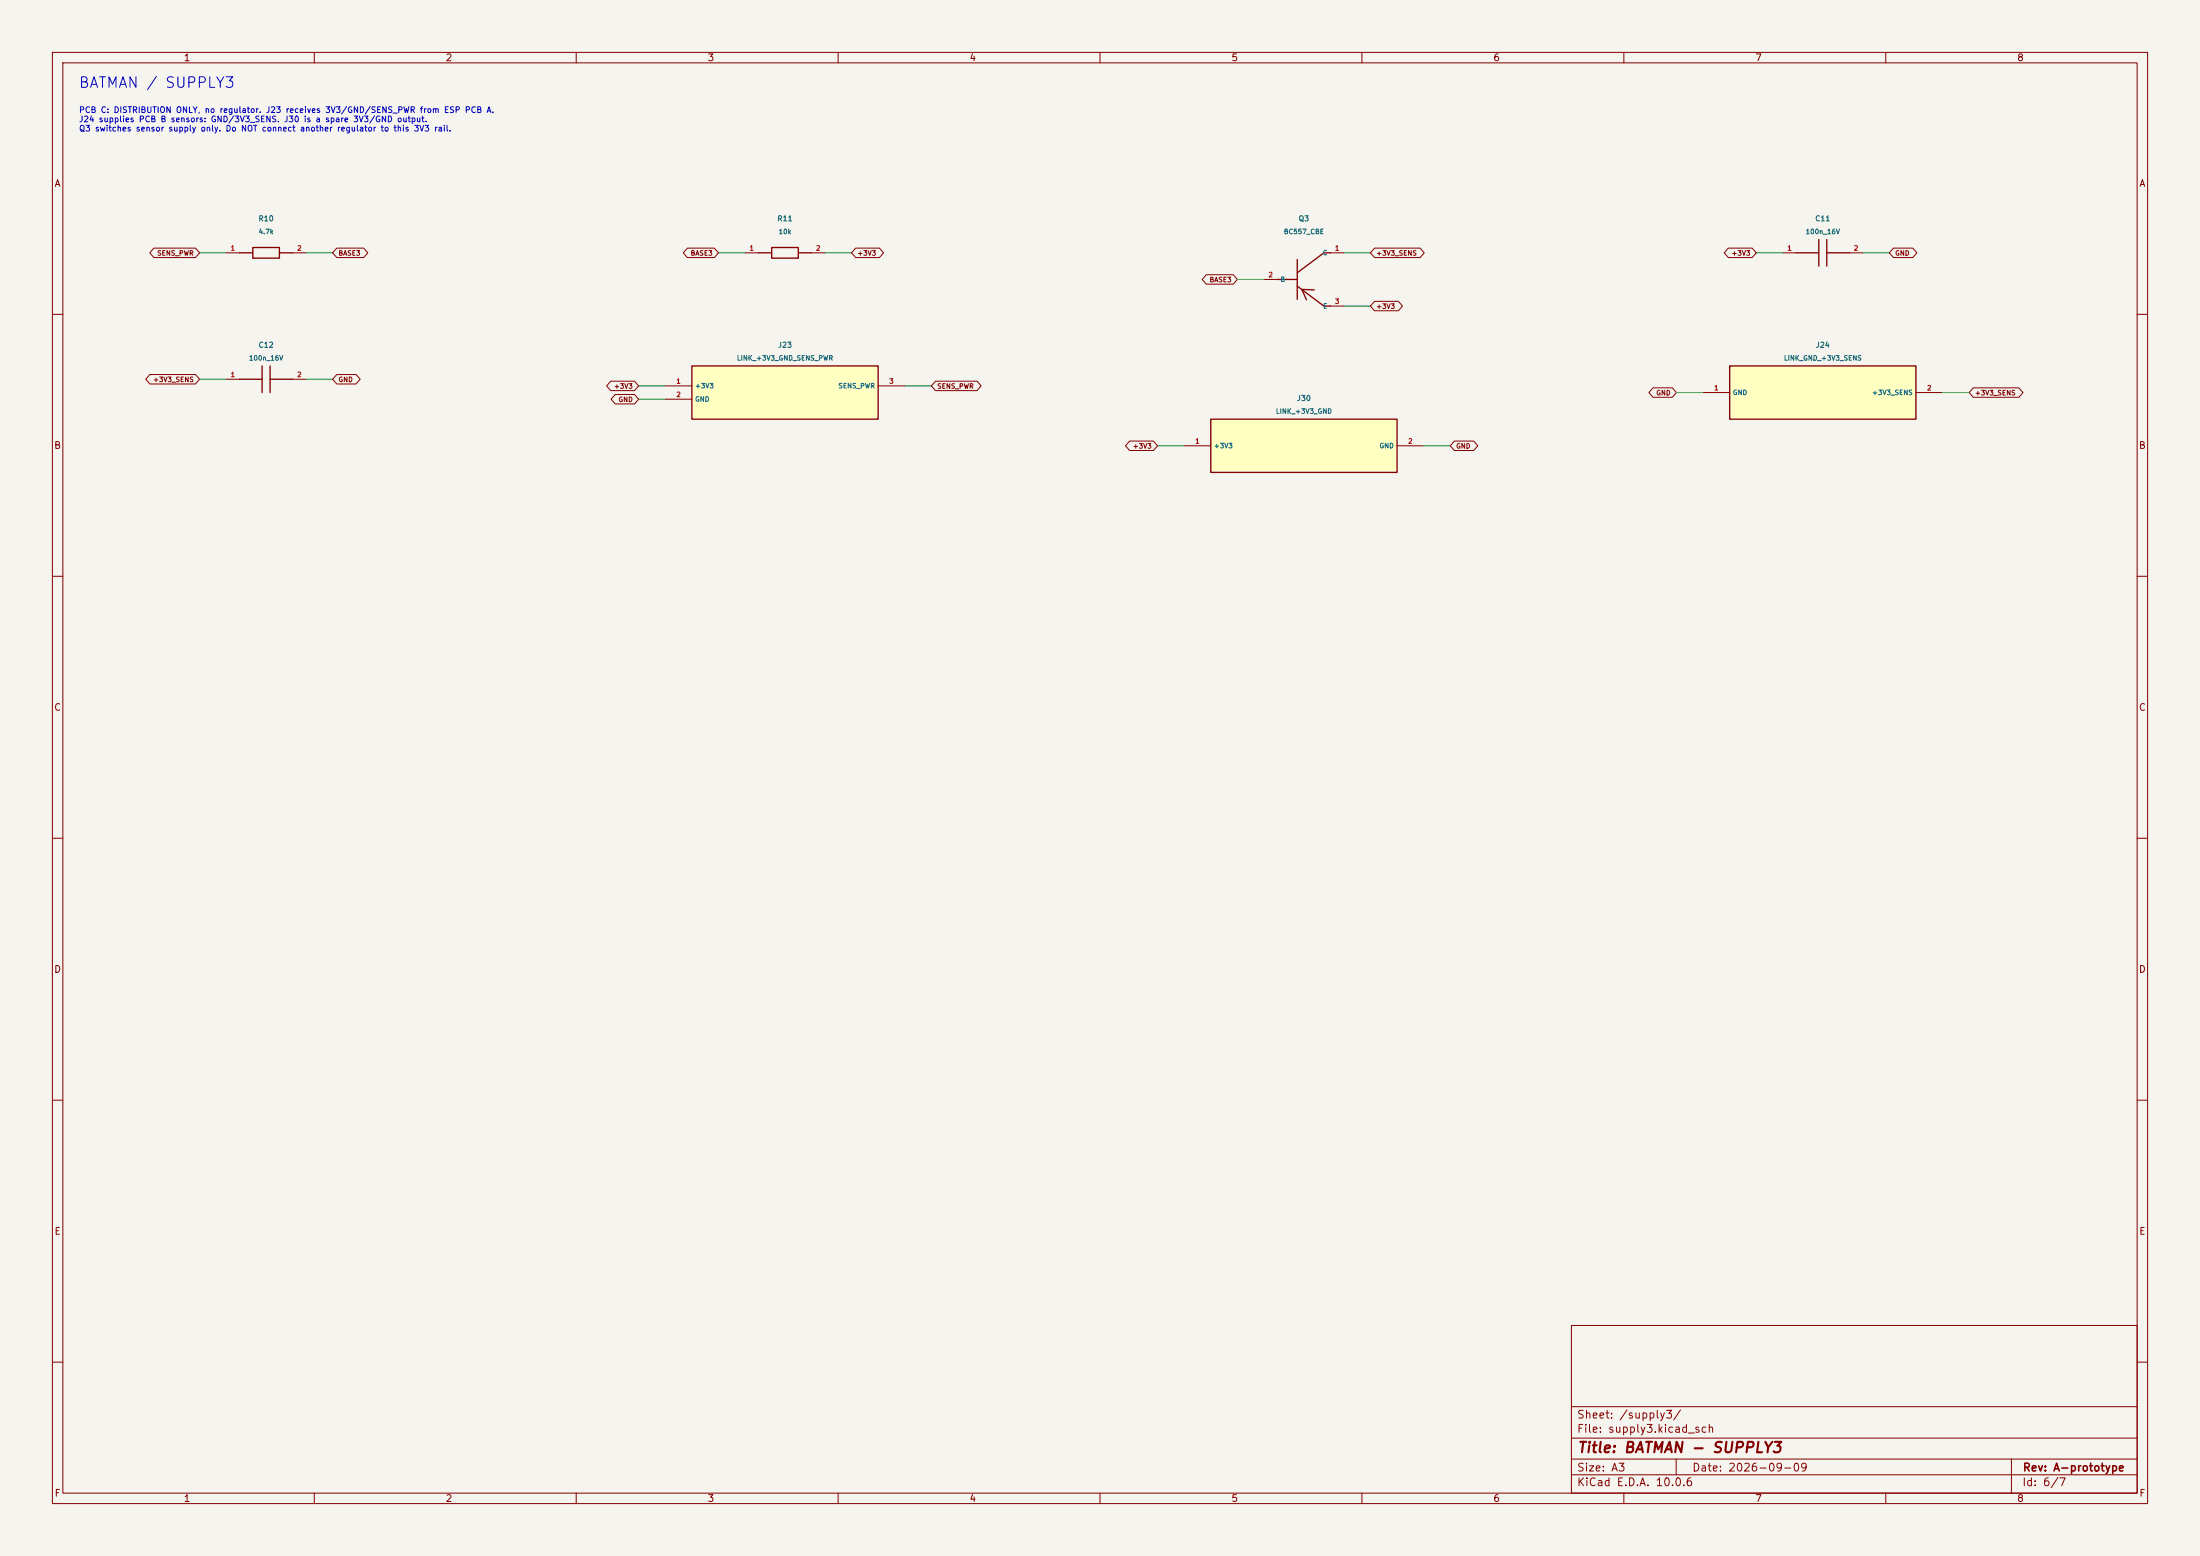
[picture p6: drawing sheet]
(kicad_sch (version 20250114) (generator "eeschema") (paper "A3")
(title_block (title "BATMAN - SUPPLY3") (date "2026-09-09") (rev "A-prototype"))
(lib_symbols (symbol "Batman:R10" (pin_names (offset 0.508) (hide yes)) (in_bom yes) (on_board yes) (property "Reference" "R10" (at 0 5.08 0) (effects (font (size 1.0 1.0)) )) (property "Value" "4.7k" (at 0 -5.08 0) (effects (font (size 1.0 1.0)) )) (symbol "R10_0_1" (rectangle (start -2.54 -1.016) (end 2.54 1.016) (stroke (width 0.254) (type default)) (fill (type none))) (polyline (pts (xy -5.08 0) (xy -2.54 0)) (stroke (width 0.254) (type default)) (fill (type none))) (polyline (pts (xy 2.54 0) (xy 5.08 0)) (stroke (width 0.254) (type default)) (fill (type none)))) (symbol "R10_1_1" (pin passive line (at -7.62 0 0) (length 2.54) (name "1" (effects (font (size 0.9 0.9)) )) (number "1" (effects (font (size 0.9 0.9)) ))) (pin passive line (at 7.62 0 180) (length 2.54) (name "2" (effects (font (size 0.9 0.9)) )) (number "2" (effects (font (size 0.9 0.9)) )))))
(symbol "Batman:R11" (pin_names (offset 0.508) (hide yes)) (in_bom yes) (on_board yes) (property "Reference" "R11" (at 0 5.08 0) (effects (font (size 1.0 1.0)) )) (property "Value" "10k" (at 0 -5.08 0) (effects (font (size 1.0 1.0)) )) (symbol "R11_0_1" (rectangle (start -2.54 -1.016) (end 2.54 1.016) (stroke (width 0.254) (type default)) (fill (type none))) (polyline (pts (xy -5.08 0) (xy -2.54 0)) (stroke (width 0.254) (type default)) (fill (type none))) (polyline (pts (xy 2.54 0) (xy 5.08 0)) (stroke (width 0.254) (type default)) (fill (type none)))) (symbol "R11_1_1" (pin passive line (at -7.62 0 0) (length 2.54) (name "1" (effects (font (size 0.9 0.9)) )) (number "1" (effects (font (size 0.9 0.9)) ))) (pin passive line (at 7.62 0 180) (length 2.54) (name "2" (effects (font (size 0.9 0.9)) )) (number "2" (effects (font (size 0.9 0.9)) )))))
(symbol "Batman:Q3" (pin_names (offset 0.508) ) (in_bom yes) (on_board yes) (property "Reference" "Q3" (at 0 10.16 0) (effects (font (size 1.0 1.0)) )) (property "Value" "BC557_CBE" (at 0 -10.16 0) (effects (font (size 1.0 1.0)) )) (symbol "Q3_0_1" (polyline (pts (xy -5.08 0) (xy -1.27 0)) (stroke (width 0.254) (type default)) (fill (type none))) (polyline (pts (xy -1.27 -3.81) (xy -1.27 3.81)) (stroke (width 0.254) (type default)) (fill (type none))) (polyline (pts (xy -1.27 1.27) (xy 3.81 5.08) (xy 5.08 5.08)) (stroke (width 0.254) (type default)) (fill (type none))) (polyline (pts (xy -1.27 -1.27) (xy 3.81 -5.08) (xy 5.08 -5.08)) (stroke (width 0.254) (type default)) (fill (type none))) (polyline (pts (xy 0.5 -3.9) (xy -0.4 -1.9) (xy 2.0 -2.0)) (stroke (width 0.254) (type default)) (fill (type none)))) (symbol "Q3_1_1" (pin passive line (at 7.62 5.08 180) (length 2.54) (name "C" (effects (font (size 0.9 0.9)) )) (number "1" (effects (font (size 0.9 0.9)) ))) (pin passive line (at -7.62 0 0) (length 2.54) (name "B" (effects (font (size 0.9 0.9)) )) (number "2" (effects (font (size 0.9 0.9)) ))) (pin passive line (at 7.62 -5.08 180) (length 2.54) (name "E" (effects (font (size 0.9 0.9)) )) (number "3" (effects (font (size 0.9 0.9)) )))))
(symbol "Batman:C11" (pin_names (offset 0.508) (hide yes)) (in_bom yes) (on_board yes) (property "Reference" "C11" (at 0 5.08 0) (effects (font (size 1.0 1.0)) )) (property "Value" "100n_16V" (at 0 -5.08 0) (effects (font (size 1.0 1.0)) )) (symbol "C11_0_1" (polyline (pts (xy -0.762 -2.54) (xy -0.762 2.54)) (stroke (width 0.254) (type default)) (fill (type none))) (polyline (pts (xy 0.762 -2.54) (xy 0.762 2.54)) (stroke (width 0.254) (type default)) (fill (type none))) (polyline (pts (xy -5.08 0) (xy -0.762 0)) (stroke (width 0.254) (type default)) (fill (type none))) (polyline (pts (xy 0.762 0) (xy 5.08 0)) (stroke (width 0.254) (type default)) (fill (type none)))) (symbol "C11_1_1" (pin passive line (at -7.62 0 0) (length 2.54) (name "1" (effects (font (size 0.9 0.9)) )) (number "1" (effects (font (size 0.9 0.9)) ))) (pin passive line (at 7.62 0 180) (length 2.54) (name "2" (effects (font (size 0.9 0.9)) )) (number "2" (effects (font (size 0.9 0.9)) )))))
(symbol "Batman:C12" (pin_names (offset 0.508) (hide yes)) (in_bom yes) (on_board yes) (property "Reference" "C12" (at 0 5.08 0) (effects (font (size 1.0 1.0)) )) (property "Value" "100n_16V" (at 0 -5.08 0) (effects (font (size 1.0 1.0)) )) (symbol "C12_0_1" (polyline (pts (xy -0.762 -2.54) (xy -0.762 2.54)) (stroke (width 0.254) (type default)) (fill (type none))) (polyline (pts (xy 0.762 -2.54) (xy 0.762 2.54)) (stroke (width 0.254) (type default)) (fill (type none))) (polyline (pts (xy -5.08 0) (xy -0.762 0)) (stroke (width 0.254) (type default)) (fill (type none))) (polyline (pts (xy 0.762 0) (xy 5.08 0)) (stroke (width 0.254) (type default)) (fill (type none)))) (symbol "C12_1_1" (pin passive line (at -7.62 0 0) (length 2.54) (name "1" (effects (font (size 0.9 0.9)) )) (number "1" (effects (font (size 0.9 0.9)) ))) (pin passive line (at 7.62 0 180) (length 2.54) (name "2" (effects (font (size 0.9 0.9)) )) (number "2" (effects (font (size 0.9 0.9)) )))))
(symbol "Batman:J23" (pin_names (offset 0.508) ) (in_bom yes) (on_board yes) (property "Reference" "J23" (at 0 7.62 0) (effects (font (size 1.0 1.0)) )) (property "Value" "LINK_+3V3_GND_SENS_PWR" (at 0 -7.62 0) (effects (font (size 1.0 1.0)) )) (symbol "J23_0_1" (rectangle (start -17.78 -5.08) (end 17.78 5.08) (stroke (width 0.254) (type default)) (fill (type background)))) (symbol "J23_1_1" (pin passive line (at -22.86 1.27 0) (length 5.08) (name "+3V3" (effects (font (size 0.9 0.9)) )) (number "1" (effects (font (size 0.9 0.9)) ))) (pin passive line (at -22.86 -1.27 0) (length 5.08) (name "GND" (effects (font (size 0.9 0.9)) )) (number "2" (effects (font (size 0.9 0.9)) ))) (pin passive line (at 22.86 1.27 180) (length 5.08) (name "SENS_PWR" (effects (font (size 0.9 0.9)) )) (number "3" (effects (font (size 0.9 0.9)) )))))
(symbol "Batman:J24" (pin_names (offset 0.508) ) (in_bom yes) (on_board yes) (property "Reference" "J24" (at 0 7.62 0) (effects (font (size 1.0 1.0)) )) (property "Value" "LINK_GND_+3V3_SENS" (at 0 -7.62 0) (effects (font (size 1.0 1.0)) )) (symbol "J24_0_1" (rectangle (start -17.78 -5.08) (end 17.78 5.08) (stroke (width 0.254) (type default)) (fill (type background)))) (symbol "J24_1_1" (pin passive line (at -22.86 0.0 0) (length 5.08) (name "GND" (effects (font (size 0.9 0.9)) )) (number "1" (effects (font (size 0.9 0.9)) ))) (pin passive line (at 22.86 0.0 180) (length 5.08) (name "+3V3_SENS" (effects (font (size 0.9 0.9)) )) (number "2" (effects (font (size 0.9 0.9)) )))))
(symbol "Batman:J30" (pin_names (offset 0.508) ) (in_bom yes) (on_board yes) (property "Reference" "J30" (at 0 7.62 0) (effects (font (size 1.0 1.0)) )) (property "Value" "LINK_+3V3_GND" (at 0 -7.62 0) (effects (font (size 1.0 1.0)) )) (symbol "J30_0_1" (rectangle (start -17.78 -5.08) (end 17.78 5.08) (stroke (width 0.254) (type default)) (fill (type background)))) (symbol "J30_1_1" (pin passive line (at -22.86 0.0 0) (length 5.08) (name "+3V3" (effects (font (size 0.9 0.9)) )) (number "1" (effects (font (size 0.9 0.9)) ))) (pin passive line (at 22.86 0.0 180) (length 5.08) (name "GND" (effects (font (size 0.9 0.9)) )) (number "2" (effects (font (size 0.9 0.9)) ))))))
(text "BATMAN / SUPPLY3" (at 15 16 0) (effects (font (size 2 2)) (justify left)))
(text "PCB C: DISTRIBUTION ONLY, no regulator. J23 receives 3V3/GND/SENS_PWR from ESP PCB A.\nJ24 supplies PCB B sensors: GND/3V3_SENS. J30 is a spare 3V3/GND output.\nQ3 switches sensor supply only. Do NOT connect another regulator to this 3V3 rail." (at 15 23 0) (effects (font (size 1.1 1.1)) (justify left)))
(symbol (lib_id "Batman:R10") (at 50.8 48.26 0) (unit 1) (in_bom yes) (on_board yes) (dnp no) (property "Reference" "R10" (at 50.8 41.72 0) (effects (font (size 1.0 1.0)) )) (property "Value" "4.7k" (at 50.8 44.22 0) (effects (font (size 0.9 0.9)) )) (property "Footprint" "Batman:LUT_R10" (at 50.8 48.26 0) (effects (font (size 1 1)) (hide yes))) (property "Board" "C" (at 50.8 48.26 0) (effects (font (size 1 1)) (hide yes))) (property "Alias" "" (at 50.8 52.8 0) (effects (font (size 0.9 0.9)) (hide yes))) (pin "1") (pin "2"))
(wire (pts (xy 43.18 48.26) (xy 38.1 48.26)) (stroke (width 0) (type default)))
(global_label "SENS_PWR" (shape bidirectional) (at 38.1 48.26 0) (effects (font (size 0.9 0.9)) (justify right)))
(wire (pts (xy 58.42 48.26) (xy 63.5 48.26)) (stroke (width 0) (type default)))
(global_label "BASE3" (shape bidirectional) (at 63.5 48.26 180) (effects (font (size 0.9 0.9)) (justify left)))
(symbol (lib_id "Batman:R11") (at 149.86 48.26 0) (unit 1) (in_bom yes) (on_board yes) (dnp no) (property "Reference" "R11" (at 149.86 41.72 0) (effects (font (size 1.0 1.0)) )) (property "Value" "10k" (at 149.86 44.22 0) (effects (font (size 0.9 0.9)) )) (property "Footprint" "Batman:LUT_R11" (at 149.86 48.26 0) (effects (font (size 1 1)) (hide yes))) (property "Board" "C" (at 149.86 48.26 0) (effects (font (size 1 1)) (hide yes))) (property "Alias" "" (at 149.86 52.8 0) (effects (font (size 0.9 0.9)) (hide yes))) (pin "1") (pin "2"))
(wire (pts (xy 142.24 48.26) (xy 137.16 48.26)) (stroke (width 0) (type default)))
(global_label "BASE3" (shape bidirectional) (at 137.16 48.26 0) (effects (font (size 0.9 0.9)) (justify right)))
(wire (pts (xy 157.48 48.26) (xy 162.56 48.26)) (stroke (width 0) (type default)))
(global_label "+3V3" (shape bidirectional) (at 162.56 48.26 180) (effects (font (size 0.9 0.9)) (justify left)))
(symbol (lib_id "Batman:Q3") (at 248.92000000000002 53.34 0) (unit 1) (in_bom yes) (on_board yes) (dnp no) (property "Reference" "Q3" (at 248.92000000000002 41.720000000000006 0) (effects (font (size 1.0 1.0)) )) (property "Value" "BC557_CBE" (at 248.92000000000002 44.220000000000006 0) (effects (font (size 0.9 0.9)) )) (property "Footprint" "Batman:LUT_Q3" (at 248.92000000000002 53.34 0) (effects (font (size 1 1)) (hide yes))) (property "Board" "C" (at 248.92000000000002 53.34 0) (effects (font (size 1 1)) (hide yes))) (property "Alias" "" (at 248.92000000000002 62.96 0) (effects (font (size 0.9 0.9)) (hide yes))) (pin "1") (pin "2") (pin "3"))
(wire (pts (xy 256.54 48.26) (xy 261.62 48.26)) (stroke (width 0) (type default)))
(global_label "+3V3_SENS" (shape bidirectional) (at 261.62 48.26 180) (effects (font (size 0.9 0.9)) (justify left)))
(wire (pts (xy 241.3 53.34) (xy 236.22 53.34)) (stroke (width 0) (type default)))
(global_label "BASE3" (shape bidirectional) (at 236.22 53.34 0) (effects (font (size 0.9 0.9)) (justify right)))
(wire (pts (xy 256.54 58.42) (xy 261.62 58.42)) (stroke (width 0) (type default)))
(global_label "+3V3" (shape bidirectional) (at 261.62 58.42 180) (effects (font (size 0.9 0.9)) (justify left)))
(symbol (lib_id "Batman:C11") (at 347.98 48.26 0) (unit 1) (in_bom yes) (on_board yes) (dnp no) (property "Reference" "C11" (at 347.98 41.72 0) (effects (font (size 1.0 1.0)) )) (property "Value" "100n_16V" (at 347.98 44.22 0) (effects (font (size 0.9 0.9)) )) (property "Footprint" "Batman:LUT_C11" (at 347.98 48.26 0) (effects (font (size 1 1)) (hide yes))) (property "Board" "C" (at 347.98 48.26 0) (effects (font (size 1 1)) (hide yes))) (property "Alias" "" (at 347.98 52.8 0) (effects (font (size 0.9 0.9)) (hide yes))) (pin "1") (pin "2"))
(wire (pts (xy 340.36 48.26) (xy 335.28 48.26)) (stroke (width 0) (type default)))
(global_label "+3V3" (shape bidirectional) (at 335.28 48.26 0) (effects (font (size 0.9 0.9)) (justify right)))
(wire (pts (xy 355.6 48.26) (xy 360.68 48.26)) (stroke (width 0) (type default)))
(global_label "GND" (shape bidirectional) (at 360.68 48.26 180) (effects (font (size 0.9 0.9)) (justify left)))
(symbol (lib_id "Batman:C12") (at 50.8 72.39 0) (unit 1) (in_bom yes) (on_board yes) (dnp no) (property "Reference" "C12" (at 50.8 65.85 0) (effects (font (size 1.0 1.0)) )) (property "Value" "100n_16V" (at 50.8 68.35 0) (effects (font (size 0.9 0.9)) )) (property "Footprint" "Batman:LUT_C12" (at 50.8 72.39 0) (effects (font (size 1 1)) (hide yes))) (property "Board" "C" (at 50.8 72.39 0) (effects (font (size 1 1)) (hide yes))) (property "Alias" "" (at 50.8 76.93 0) (effects (font (size 0.9 0.9)) (hide yes))) (pin "1") (pin "2"))
(wire (pts (xy 43.18 72.39) (xy 38.1 72.39)) (stroke (width 0) (type default)))
(global_label "+3V3_SENS" (shape bidirectional) (at 38.1 72.39 0) (effects (font (size 0.9 0.9)) (justify right)))
(wire (pts (xy 58.42 72.39) (xy 63.5 72.39)) (stroke (width 0) (type default)))
(global_label "GND" (shape bidirectional) (at 63.5 72.39 180) (effects (font (size 0.9 0.9)) (justify left)))
(symbol (lib_id "Batman:J23") (at 149.86 74.93 0) (unit 1) (in_bom yes) (on_board yes) (dnp no) (property "Reference" "J23" (at 149.86 65.85000000000001 0) (effects (font (size 1.0 1.0)) )) (property "Value" "LINK_+3V3_GND_SENS_PWR" (at 149.86 68.35000000000001 0) (effects (font (size 0.9 0.9)) )) (property "Footprint" "Batman:LUT_J23" (at 149.86 74.93 0) (effects (font (size 1 1)) (hide yes))) (property "Board" "C" (at 149.86 74.93 0) (effects (font (size 1 1)) (hide yes))) (property "Alias" "" (at 149.86 82.01 0) (effects (font (size 0.9 0.9)) (hide yes))) (pin "1") (pin "2") (pin "3"))
(wire (pts (xy 127.0 73.66) (xy 121.92 73.66)) (stroke (width 0) (type default)))
(global_label "+3V3" (shape bidirectional) (at 121.92 73.66 0) (effects (font (size 0.9 0.9)) (justify right)))
(wire (pts (xy 127.0 76.2) (xy 121.92 76.2)) (stroke (width 0) (type default)))
(global_label "GND" (shape bidirectional) (at 121.92 76.2 0) (effects (font (size 0.9 0.9)) (justify right)))
(wire (pts (xy 172.72 73.66) (xy 177.8 73.66)) (stroke (width 0) (type default)))
(global_label "SENS_PWR" (shape bidirectional) (at 177.8 73.66 180) (effects (font (size 0.9 0.9)) (justify left)))
(symbol (lib_id "Batman:J24") (at 347.98 74.93 0) (unit 1) (in_bom yes) (on_board yes) (dnp no) (property "Reference" "J24" (at 347.98 65.85000000000001 0) (effects (font (size 1.0 1.0)) )) (property "Value" "LINK_GND_+3V3_SENS" (at 347.98 68.35000000000001 0) (effects (font (size 0.9 0.9)) )) (property "Footprint" "Batman:LUT_J24" (at 347.98 74.93 0) (effects (font (size 1 1)) (hide yes))) (property "Board" "C" (at 347.98 74.93 0) (effects (font (size 1 1)) (hide yes))) (property "Alias" "" (at 347.98 82.01 0) (effects (font (size 0.9 0.9)) (hide yes))) (pin "1") (pin "2"))
(wire (pts (xy 325.12 74.93) (xy 320.04 74.93)) (stroke (width 0) (type default)))
(global_label "GND" (shape bidirectional) (at 320.04 74.93 0) (effects (font (size 0.9 0.9)) (justify right)))
(wire (pts (xy 370.84 74.93) (xy 375.92 74.93)) (stroke (width 0) (type default)))
(global_label "+3V3_SENS" (shape bidirectional) (at 375.92 74.93 180) (effects (font (size 0.9 0.9)) (justify left)))
(symbol (lib_id "Batman:J30") (at 248.92000000000002 85.09 0) (unit 1) (in_bom yes) (on_board yes) (dnp no) (property "Reference" "J30" (at 248.92000000000002 76.01 0) (effects (font (size 1.0 1.0)) )) (property "Value" "LINK_+3V3_GND" (at 248.92000000000002 78.51 0) (effects (font (size 0.9 0.9)) )) (property "Footprint" "Batman:LUT_J30" (at 248.92000000000002 85.09 0) (effects (font (size 1 1)) (hide yes))) (property "Board" "C" (at 248.92000000000002 85.09 0) (effects (font (size 1 1)) (hide yes))) (property "Alias" "" (at 248.92000000000002 92.17 0) (effects (font (size 0.9 0.9)) (hide yes))) (pin "1") (pin "2"))
(wire (pts (xy 226.06 85.09) (xy 220.98 85.09)) (stroke (width 0) (type default)))
(global_label "+3V3" (shape bidirectional) (at 220.98 85.09 0) (effects (font (size 0.9 0.9)) (justify right)))
(wire (pts (xy 271.78 85.09) (xy 276.86 85.09)) (stroke (width 0) (type default)))
(global_label "GND" (shape bidirectional) (at 276.86 85.09 180) (effects (font (size 0.9 0.9)) (justify left))))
